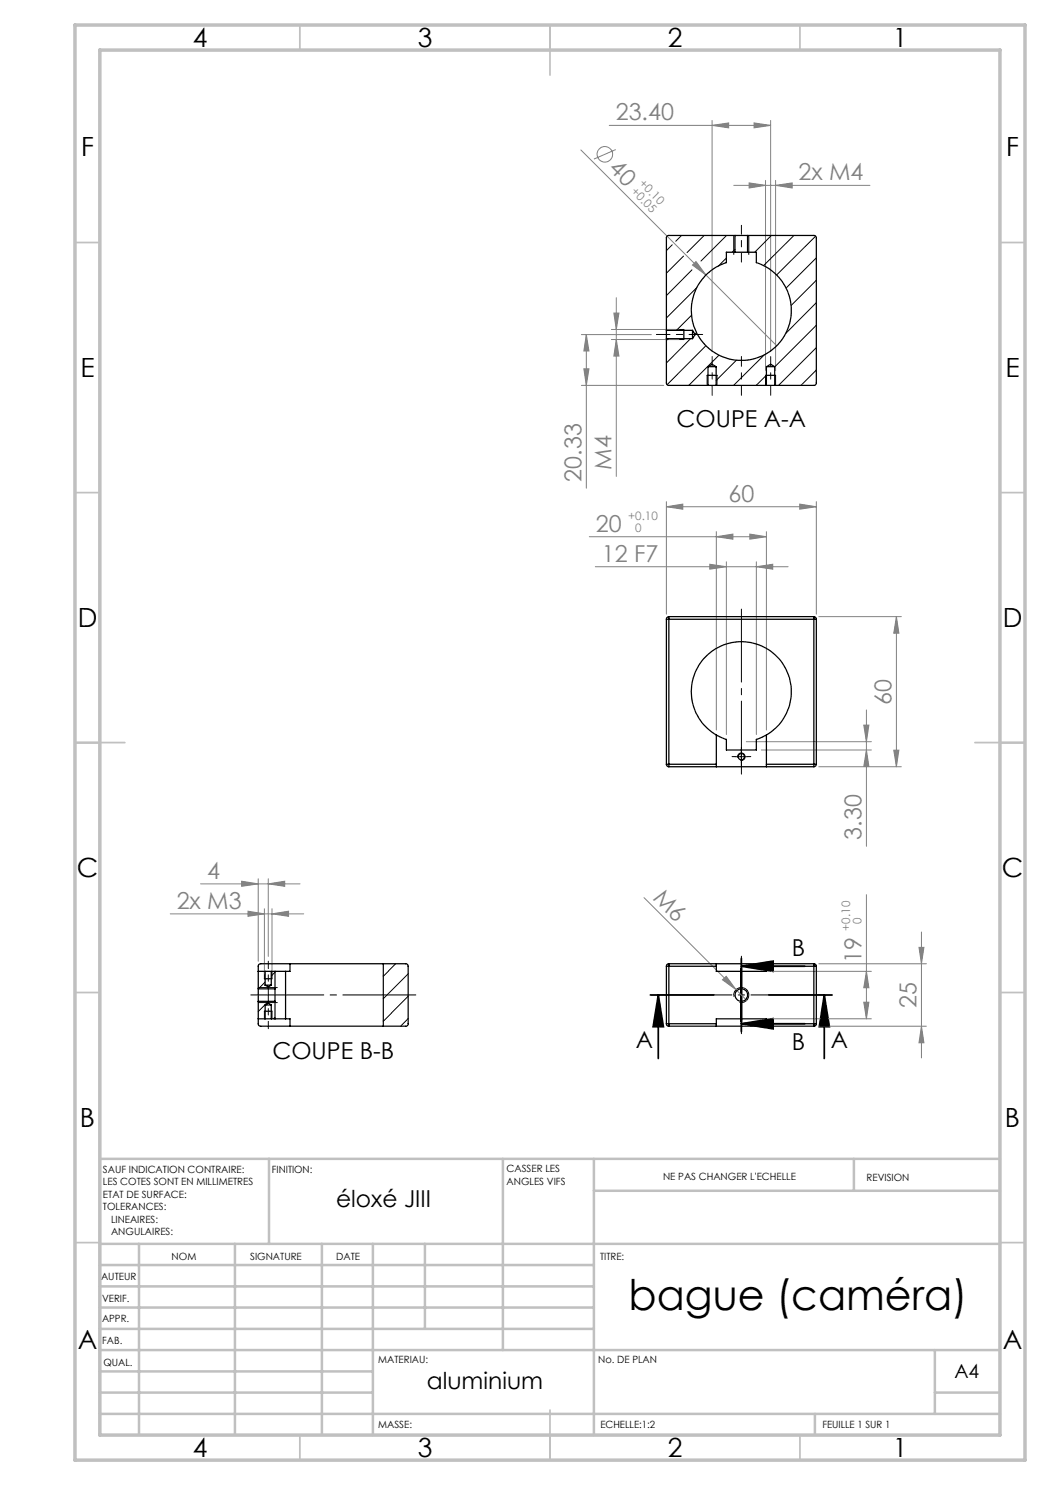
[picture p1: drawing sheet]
<svg xmlns="http://www.w3.org/2000/svg" width="210mm" height="297mm" viewBox="0 0 210 297" stroke-linecap="round" stroke-linejoin="round" font-family="sans-serif">
<g fill="none" stroke="#808080" stroke-width=".2">
<path d="M116.2 30l39.1 39.1M121.8 25.1h32.3M123.2 29.9l-4.4 1.9M142.4 25.1l3.3-.5v1zM142.4 24.1v46.2M146.8 37.1h27.2M149.8 36.6l3.3 .5-3.3 .5zM150.8 24.6l3.3 .5-3.3 .5zM153.1 36.1v38M154.1 24.1v46.2M155.1 37.1l3.3-.5v1zM155.1 36.1v38"/>
<path d="M123.3 59.5v35.8M138.5 53l.7-.7 2 2.7zM116.3 66.9h14M116.3 77.1h16.5M116.8 73.8h1l-.5 3.3zM117.3 66.9v30.7M117.3 66.9l.5 3.3h-1zM122.3 67.9h13.5M122.3 65.9h13.5M122.8 62.6h1l-.5 3.3zM123.3 67.9l.5 3.3h-1zM117.9 107.3h35.4"/>
<path d="M119.1 113.3h38.5M133.3 101.3l3.3-.5v1zM133.3 100.3v22.5M133.3 101.3h30M142 112.9l3.3 .4-3.3 .5zM143.3 107.3l3.3-.5v1zM143.3 106.3v39.7M145.3 112.4v34.5M150 106.8l3.3 .5-3.3 .5zM151.3 113.3l3.3-.4v.9zM151.3 112.4v34.5M153.3 106.3v39.7"/>
<path d="M159.9 100.8l3.4 .5-3.4 .5zM163.3 100.3v22.5M163.8 123.3h16.5M179.3 123.3v30M179.3 123.3l.5 3.3h-1zM149.3 148.3h25M152.3 150h22M163.8 153.3h16.5M172.8 145h1l-.5 3.3zM173.3 142v27.3M173.3 150l.5 3.3h-1zM178.8 150h1l-.5 3.3z"/>
<path d="M40.1 176.8h19.9M48.3 176.2l3.3 .6-3.3 .5zM51.6 175.8v16.5M53.7 176.8l3.2-.6v1.1zM53.7 175.8v15.5M128.8 179.5l20.5 20.6M173.3 178.9v24.9M34 182.8h26.7M49.6 182.2l3.3 .6-3.3 .5zM52.9 181.7v13.1M54.4 182.8l3.3-.6v1.1zM54.4 181.7v13.1"/>
<path d="M144.5 196l.7-.7 2 2.6zM154.3 194.3h20M163.8 192.8h21.5M173.3 194.3l.5 3.3h-1zM183.8 189.5h1l-.5 3.3zM184.3 186.4v25.2M154.3 203.8h20M163.8 205.2h21.5M172.8 200.4h1l-.5 3.4zM184.3 205.2l.5 3.4h-1z"/>
<circle cx="121" cy="30.9" r="1.55"/>
</g>
<g fill="none" stroke="#000" stroke-width=".2">
<path d="M146.8 47.1v3.8M149.8 47.1v3.8M133.3 65.9h3.5M133.3 67.9h3.5M141.4 75.1v2M143.4 75.1v2M153.1 75.1v2M155.1 75.1v2M147 151.3h2.5M147.5 151.5a.76 .76 0 0 1 .7-.9 .76 .76 0 0 1 .8 .8 .76 .76 0 0 1-.9 .7M148.3 150.1v2.5M51.6 197.5h3.9"/>
<path d="M52.9 194.3v1.5M54.4 194.3v1.5M146.8 199.4a1.49 1.49 0 0 1 1.3-1.9 1.49 1.49 0 0 1 1.6 1.6 1.49 1.49 0 0 1-1.8 1.3M51.6 200.5h3.9M52.9 202.2v1.6M54.4 202.2v1.6"/>
</g>
<path d="M136.8 65.9v2M141.4 75.1h2M153.1 75.1h2M52.9 195.8h1.5M52.9 202.2h1.5" fill="none" stroke="#000" stroke-width=".25"/>
<path d="M130.1 199h12.7M131.7 199l1 6.3h-2.1zM131.7 199v12.7M148.3 193.2l6.3-1v2.1zM148.3 193.2h12.7M148.3 191.7v14.6M153.7 199h12.7M164.9 199l1 6.3h-2zM164.9 199v12.7M148.3 204.7l6.3-1v2.1zM148.3 204.7h12.7" fill="none" stroke="#000" stroke-width=".35"/>
<path d="M147 151.3h-.6M148.3 150.1v-.7M148.3 152.6v.6M149.5 151.3h.7" fill="none" stroke="#000" stroke-width=".2" stroke-dasharray="30.5 1.3 1.3 1.3"/>
<path d="M148.3 45.1v7.3" fill="none" stroke="#000" stroke-width=".2" stroke-dasharray="30.5 1.3 1.3 1.3" stroke-dashoffset="28.7"/>
<path d="M131.3 66.9h9.2" fill="none" stroke="#000" stroke-width=".2" stroke-dasharray="30.5 1.3 1.3 1.3" stroke-dashoffset="27.8"/>
<path d="M142.4 71.3v7.8M148.3 79.1v-7.8M154.1 71.3v7.8" fill="none" stroke="#000" stroke-width=".2" stroke-dasharray="30.5 1.3 1.3 1.3" stroke-dashoffset="28.5"/>
<path d="M148.3 154.8v-33M83.2 199h-33M164.8 199h-33" fill="none" stroke="#000" stroke-width=".2" stroke-dasharray="30.5 1.3 1.3 1.3" stroke-dashoffset="15.9"/>
<path d="M148.3 191.2v15.5" fill="none" stroke="#000" stroke-width=".2" stroke-dasharray="30.5 1.3 1.3 1.3" stroke-dashoffset="24.6"/>
<path d="M53.7 192.2v6.8M53.7 205.7v-6.7" fill="none" stroke="#000" stroke-width=".2" stroke-dasharray="30.5 1.3 1.3 1.3" stroke-dashoffset="29"/>
<g fill="none" stroke="#c0c0c0" stroke-width=".35">
<path d="M60 5v5M110 5v10M160 5v5M15 48.5h5M200 48.5h5M15 98.5h5M200 98.5h5M15 148.5h10M195 148.5h10M15 198.5h5M200 198.5h5M15 248.5h5"/>
<path d="M200 248.5h5M60 287v5M110 282v10M160 287v5"/>
</g>
<g fill="none" stroke="#c0c0c0" stroke-width=".5">
<path d="M53.8 231.8v17M100.6 231.8v38.2M118.8 231.8v55.2M118.8 238.2h81.2M170.8 231.8v6.4M200 231.8h-180v55.2M20 248.8h180M20 257.3h98.8M20 253h98.8M27.8 248.8v38.2M47 248.8v38.2M64.4 248.8v38.2"/>
<path d="M74.6 248.8v38.2M85 248.8v17M20 265.8h98.8M20 261.5h98.8M20 278.5h54.6M20 274.3h54.6M20 270h180M187 278.5h13M187 270v12.8M20 282.8h180M163 282.8v4.2"/>
</g>
<path d="M15 5h190v287h-190zM20 10h180v277h-180z" fill="none" stroke="#c0c0c0" stroke-width=".7"/>
<g fill="#000">
<path d="M148.3 193.2l6.3-1v2.1zM148.3 204.7l6.3-1v2.1z"/>
<path d="M164.9 199l1 6.3h-2zM131.7 199l1 6.3h-2.1z"/>
</g>
<g fill="#808080">
<path d="M144.5 196l.7-.7 2 2.6z"/>
<path d="M138.5 53l.7-.7 2 2.7z"/>
<path d="M155.1 37.1l3.3-.5v1zM149.8 36.6l3.3 .5-3.3 .5zM150.8 24.6l3.3 .5-3.3 .5zM142.4 25.1l3.3-.5v1z"/>
<path d="M142 112.9l3.3 .4-3.3 .5zM151.3 113.3l3.3-.4v.9zM49.6 182.2l3.3 .6-3.3 .5zM54.4 182.8l3.3-.6v1.1z"/>
<path d="M133.3 101.3l3.3-.5v1zM159.9 100.8l3.4 .5-3.4 .5z"/>
<path d="M53.7 176.8l3.2-.6v1.1zM48.3 176.2l3.3 .6-3.3 .5z"/>
<path d="M172.8 200.4h1l-.5 3.4zM173.3 194.3l.5 3.3h-1zM173.3 150l.5 3.3h-1zM172.8 145h1l-.5 3.3zM123.3 67.9l.5 3.3h-1zM122.8 62.6h1l-.5 3.3z"/>
<path d="M183.8 189.5h1l-.5 3.3zM184.3 205.2l.5 3.4h-1zM179.3 123.3l.5 3.3h-1zM178.8 150h1l-.5 3.3zM117.3 66.9l.5 3.3h-1zM116.8 73.8h1l-.5 3.3z"/>
<path d="M143.3 107.3l3.3-.5v1zM150 106.8l3.3 .5-3.3 .5z"/>
</g>
<g fill="none" stroke="#000" stroke-width=".25">
<path d="M147 47.1h-13.3l-.4 .2v18.8M147 50.4h-1.7v2.1a10 10 0 0 0-5.1 15.4 10 10 0 0 0 16.2 0 10 10 0 0 0-5.1-15.4v-2.1h-1.8M147 50.4h2.5M147 47.1h2.5M147 47.1v3.3M149.5 47.1h13.4l.4 .4v29.2l-.4 .4h-8M149.5 47.1v3.3M133.3 67.7v9.2l.4 .2h7.9M133.3 66.1v1.6M133.3 67.7h5.2M133.3 66.1h5.2M138.5 66.1v1.6"/>
<path d="M138.5 66.1l.5 .8-.5 .8M141.6 73.3h1.6M141.6 77.1h1.6M141.6 73.3v3.8M141.6 73.3l.8-.5 .8 .5M143.2 73.3v3.8M143.2 77.1h10.1M153.3 73.3h1.6M153.3 77.1h1.6M153.3 73.3v3.8M153.3 73.3l.8-.5 .8 .5M154.9 73.3v3.8"/>
<path d="M133.3 123.9h.5M133.3 123.9v29M133.8 123.3v.6M133.8 123.3l-.5 .3v.3M133.8 123.9v29M133.8 123.9h29M133.8 123.3h29M162.8 123.3v.6M162.8 123.3l.4 .3 .1 .3M162.8 123.9h.5M162.8 123.9v29M163.3 123.9v29"/>
<path d="M133.3 152.9h.5M133.3 152.9l.1 .3 .4 .1M133.8 152.9v.4M133.8 152.9h9.5M133.8 153.3h29M143.3 147a10 10 0 0 1-2.7-15.1 10 10 0 0 1 15.3 0 10 10 0 0 1-2.6 15.1M143.3 152.9v.4M143.3 147l2 .9v2.1h6v-2.1l2-.9M143.3 147v5.9M153.3 152.9v.4M153.3 147v5.9M153.3 152.9h9.5"/>
<path d="M162.8 152.9h.5M162.8 152.9v.4M163.3 152.9l-.2 .3-.3 .1M51.6 197.8v2.5M51.6 194.3h1.4M51.6 197.8h3.4M53 197h1.3M53 194.3h1.3M53 194.3v2.7M53 197l.7 .4 .6-.4M54.3 194.3h2.8M54.3 194.3v2.7"/>
<path d="M55 197.8v2.5M55 194.3v3.5M57.1 194.3v9.5M58 192.8v1.5h-.9M58 192.8h18.7M58 192.8h-6.1l-.3 .4v4.6M76.7 192.8h4.5l.4 .4v11.8l-.4 .2h-4.5M76.7 192.8v12.4M133.3 193.2h.5M133.3 193.2v11.5M133.8 192.8v.4M133.8 192.8h-.3l-.2 .4"/>
<path d="M133.8 192.8h9.5M133.8 193.2h9.5M133.8 193.2v11.5M143.3 192.8v.4M143.3 192.8h10M143.3 193.2v1.1h10v-1.1M153.3 192.8v.4M153.3 192.8h9.5M153.3 193.2h9.5M162.8 192.8v.4M162.8 192.8l.4 .2 .1 .2M162.8 193.2h.5"/>
<path d="M162.8 193.2v11.5M163.3 193.2v11.5M51.6 200.3v4.6l.3 .3h6.1M51.6 203.8h1.4M51.6 200.3h3.4M53 201h1.3M53 203.8h1.3M53 201v2.8M53 201l.7-.4 .6 .4M54.3 203.8h2.8M54.3 201v2.8M55 200.3v3.5"/>
<path d="M57.1 203.8h.9v1.4M58 205.2h18.7M133.3 204.7h.5M133.3 204.7l.1 .3 .4 .2M133.8 204.7v.5M133.8 204.7h9.5M133.8 205.2h9.5M143.3 204.7v.5M143.3 205.2h10M143.3 204.7v-.9h10v.9M153.3 204.7v.5M153.3 204.7h9.5"/>
<path d="M153.3 205.2h9.5M162.8 204.7v.5M162.8 204.7h.5M163.3 204.7l-.1 .3-.4 .2"/>
<circle cx="148.3" cy="151.3" r=".63"/>
<circle cx="148.3" cy="199" r="1.24"/>
</g>
<g fill="none" stroke="#000" stroke-width=".2">
<path d="M134.4 49l-1.1 1.1M136.3 47.1l-1.2 1.2M136.7 51.2l-3.4 3.4M138.4 54l-5.1 5.1M139.4 57.5l-6.1 6.1M140.8 47.1l-3.4 3.4M145.3 51.6l-1.6 1.6M145.3 47.1l-5.1 5.1M147 49.8l-.6 .6M149.8 47.1l-.3 .3M154.3 47.1l-3.3 3.3M158.8 47.1l-6.1 6"/>
<path d="M163.1 47.2l-7.8 7.8M163.3 51.6l-6.1 6M163.3 56.1l-5.1 5M133.6 67.7l-.3 .4M138.1 67.7l-4.8 4.9M138.3 63l-3 3.1M139.3 66.5l-.3 .4M141.2 69.1l-7.8 7.8M143.8 71l-6 6.1M147.3 72l-4.1 4.1M152.9 71l-6.2 6.1M153.3 75l-2.1 2.1"/>
<path d="M163.3 60.5l-6.1 6.2M163.3 65l-8.4 8.4M163.3 69.5l-7.6 7.6M163.3 74l-3.1 3.1M53 196.4l-1.3 1.4M55 194.4l-.7 .8M79.1 192.8l-2.4 2.5M81.6 194.8l-4.9 4.9M81.6 199.2l-4.9 5.1M53.7 200.3l-2.1 2M55 203.4l-.3 .4M81.6 203.7l-1.5 1.5"/>
</g>
<text font-size="8.5" x="125.7" y="262.1">bague (caméra)</text>
<g font-size="5.3">
<text x="38.5" y="9.5">4</text>
<text x="83.5" y="9.5">3</text>
<text x="133.6" y="9.5">2</text>
<text x="178.6" y="9.5">1</text>
<text x="16.2" y="31.2">F</text>
<text x="201.2" y="31.2">F</text>
<text x="16.1" y="75.5">E</text>
<text x="201.1" y="75.5">E</text>
<text x="15.5" y="125.5">D</text>
<text x="200.5" y="125.5">D</text>
<text x="15.4" y="175.5">C</text>
<text x="200.4" y="175.5">C</text>
<text x="16" y="225.5">B</text>
<text x="201" y="225.5">B</text>
<text x="15.5" y="269.7">A</text>
<text x="200.5" y="269.7">A</text>
<text x="38.5" y="291.5">4</text>
<text x="83.5" y="291.5">3</text>
<text x="133.6" y="291.5">2</text>
<text x="178.6" y="291.5">1</text>
</g>
<g font-size="4.7" fill="#808080">
<text x="123.2" y="24.1">23.40</text>
<text x="121.6" y="33.9" transform="rotate(45 121.6 33.9)">40</text>
<text x="159.7" y="36">2x M4</text>
<text x="122.3" y="94" transform="rotate(-90 122.3 94)">M4</text>
<text x="116.3" y="96.3" transform="rotate(-90 116.3 96.3)">20.33</text>
<text x="145.7" y="100.3">60</text>
<text x="119.2" y="106.3">20</text>
<text x="120.4" y="112.3">12 F7</text>
<text x="178.3" y="140.9" transform="rotate(-90 178.3 140.9)">60</text>
<text x="172.3" y="168" transform="rotate(-90 172.3 168)">3.30</text>
<text x="41.4" y="175.7">4</text>
<text x="130.4" y="179.7" transform="rotate(45 130.4 179.7)">M6</text>
<text x="35.3" y="181.7">2x M3</text>
<text x="172.3" y="192.6" transform="rotate(-90 172.3 192.6)">19</text>
<text x="183.3" y="201.6" transform="rotate(-90 183.3 201.6)">25</text>
</g>
<g font-size="4.7">
<text x="135.3" y="85.3">COUPE A-A</text>
<text x="158.4" y="191.1">B</text>
<text x="127.1" y="209.6">A</text>
<text x="166.2" y="209.6">A</text>
<text x="54.5" y="211.8">COUPE B-B</text>
<text x="158.4" y="210.1">B</text>
<text x="67.2" y="241.4">éloxé JIII</text>
<text x="85.4" y="277.9">aluminium</text>
</g>
<text font-size="3.9" x="190.9" y="275.5">A4</text>
<g font-size="2.3" fill="#808080">
<text x="126.1" y="38.5" transform="rotate(45 126.1 38.5)">+0.05</text>
<text x="127.7" y="36.9" transform="rotate(45 127.7 36.9)">+0.10</text>
<text x="125.6" y="104.1">+0.10</text>
<text x="127.1" y="106.4">0</text>
<text x="172.3" y="184.7" transform="rotate(-90 172.3 184.7)">0</text>
<text x="170.1" y="186.1" transform="rotate(-90 170.1 186.1)">+0.10</text>
</g>
<g font-size="2">
<text x="20.6" y="234.6">SAUF INDICATION CONTRAIRE:</text>
<text x="20.6" y="237.1">LES COTES SONT EN MILLIMETRES</text>
<text x="20.6" y="239.6">ETAT DE SURFACE:</text>
<text x="54.4" y="234.6">FINITION:</text>
<text x="101.3" y="234.5">CASSER LES</text>
<text x="101.3" y="237">ANGLES VIFS</text>
<text x="132.6" y="236">NE PAS CHANGER L'ECHELLE</text>
<text x="173.3" y="236.2">REVISION</text>
<text x="20.6" y="242.1">TOLERANCES:</text>
<text x="22.2" y="244.6">LINEAIRES:</text>
<text x="22.2" y="247.1">ANGULAIRES:</text>
<text x="34.3" y="252">NOM</text>
<text x="50" y="251.9">SIGNATURE</text>
<text x="67.2" y="251.9">DATE</text>
<text x="120" y="251.9">TITRE:</text>
<text x="20.2" y="256.1">AUTEUR</text>
<text x="20.4" y="260.3">VERIF.</text>
<text x="20.4" y="264.4">APPR.</text>
<text x="20.5" y="268.8">FAB.</text>
<text x="20.7" y="273.1">QUAL.</text>
<text x="75.7" y="272.5">MATERIAU:</text>
<text x="119.6" y="272.5">No. DE PLAN</text>
<text x="75.6" y="285.5">MASSE:</text>
<text x="120.1" y="285.6">ECHELLE:1:2</text>
<text x="164.5" y="285.6">FEUILLE 1 SUR 1</text>
</g>
</svg>
